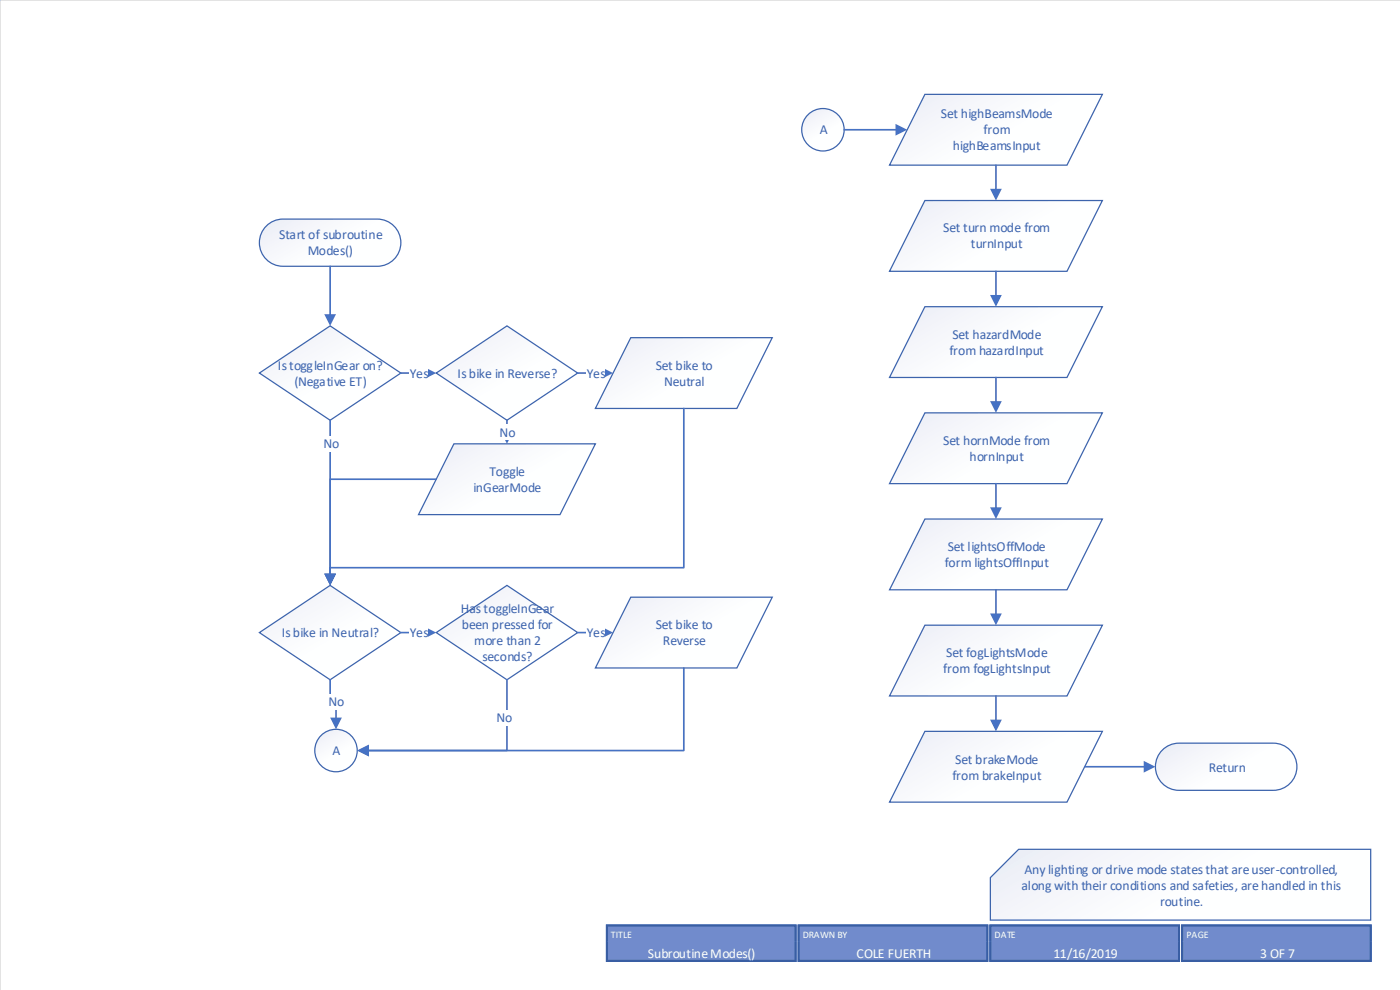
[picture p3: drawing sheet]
<svg xmlns="http://www.w3.org/2000/svg" width="297mm" height="210mm" viewBox="0 0 297 210" stroke-linecap="round" stroke-linejoin="round" font-family="sans-serif">
<path d="M296.9 0h-296.9v209.9" fill="none" stroke="#c8c8c8" stroke-width=".21"/>
<path d="M250.6 196.1h40.1v3.4h-40.1z" fill-rule="evenodd" fill="#718bcc"/>
<path d="M250.6 199.5v-3.3h40.1v3.3" fill="none" stroke="#395ea3" stroke-width=".44"/>
<path d="M250.6 199.5h40.1v4.2h-40.1z" fill-rule="evenodd" fill="#718bcc"/>
<path d="M250.6 199.5v4.2h40.1v-4.2" fill="none" stroke="#395ea3" stroke-width=".44"/>
<path d="M250.6 196.1h40.1v3.4h-40.1z" fill-rule="evenodd" fill="#718bcc"/>
<path d="M250.6 199.5v-3.3h40.1v3.3" fill="none" stroke="#395ea3" stroke-width=".44"/>
<path d="M250.6 199.5h40.1v4.2h-40.1z" fill-rule="evenodd" fill="#718bcc"/>
<path d="M250.6 199.5v4.2h40.1v-4.2" fill="none" stroke="#395ea3" stroke-width=".44"/>
<path d="M169.4 196.1h40v3.4h-40z" fill-rule="evenodd" fill="#718bcc"/>
<path d="M169.4 199.5v-3.3h39.9v3.3" fill="none" stroke="#395ea3" stroke-width=".44"/>
<path d="M169.4 199.5h40v4.2h-40z" fill-rule="evenodd" fill="#718bcc"/>
<path d="M169.4 199.5v4.2h39.9v-4.2" fill="none" stroke="#395ea3" stroke-width=".44"/>
<path d="M169.4 196.1h40v3.4h-40z" fill-rule="evenodd" fill="#718bcc"/>
<path d="M169.4 199.5v-3.3h39.9v3.3" fill="none" stroke="#395ea3" stroke-width=".44"/>
<path d="M169.4 199.5h40v4.2h-40z" fill-rule="evenodd" fill="#718bcc"/>
<path d="M169.4 199.5v4.2h39.9v-4.2" fill="none" stroke="#395ea3" stroke-width=".44"/>
<path d="M210 196.1h40v3.4h-40z" fill-rule="evenodd" fill="#718bcc"/>
<path d="M210 199.5v-3.3h40v3.3" fill="none" stroke="#395ea3" stroke-width=".44"/>
<path d="M210 199.5h40v4.2h-40z" fill-rule="evenodd" fill="#718bcc"/>
<path d="M210 199.5v4.2h40v-4.2" fill="none" stroke="#395ea3" stroke-width=".44"/>
<path d="M210 196.1h40v3.4h-40z" fill-rule="evenodd" fill="#718bcc"/>
<path d="M210 199.5v-3.3h40v3.3" fill="none" stroke="#395ea3" stroke-width=".44"/>
<path d="M210 199.5h40v4.2h-40z" fill-rule="evenodd" fill="#718bcc"/>
<path d="M210 199.5v4.2h40v-4.2" fill="none" stroke="#395ea3" stroke-width=".44"/>
<path d="M128.7 196.1h40v3.4h-40z" fill-rule="evenodd" fill="#718bcc"/>
<path d="M128.7 199.5v-3.3h40v3.3" fill="none" stroke="#395ea3" stroke-width=".44"/>
<path d="M128.7 199.5h40v4.2h-40z" fill-rule="evenodd" fill="#718bcc"/>
<path d="M128.7 199.5v4.2h40v-4.2" fill="none" stroke="#395ea3" stroke-width=".44"/>
<path d="M128.7 196.1h40v3.4h-40z" fill-rule="evenodd" fill="#718bcc"/>
<path d="M128.7 199.5v-3.3h40v3.3" fill="none" stroke="#395ea3" stroke-width=".44"/>
<path d="M128.7 199.5h40v4.2h-40z" fill-rule="evenodd" fill="#718bcc"/>
<path d="M128.7 199.5v4.2h40v-4.2" fill="none" stroke="#395ea3" stroke-width=".44"/>
<path d="M216 180h74.7v15h-80.7v-9z" fill-rule="evenodd" fill="#fff"/>
<path d="M216 180h74.7v15h-80.7v-9z" fill="none" stroke="#3d64ac" stroke-width=".26"/>
<path d="M56.8 47.6a5 5 0 0 1 3.2-1.2h20a5 5 0 0 1 5 5 5 5 0 0 1-5 5h-20a5 5 0 0 1-4.7-3.3 5 5 0 0 1 1.5-5.5z" fill-rule="evenodd" fill="#fff"/>
<path d="M56.8 47.6a5 5 0 0 1 3.2-1.2h20a5 5 0 0 1 5 5 5 5 0 0 1-5 5h-20a5 5 0 0 1-4.7-3.3 5 5 0 0 1 1.5-5.5z" fill="none" stroke="#3d64ac" stroke-width=".26"/>
<path d="M55 79.1l15-10 15 10-15 10z" fill-rule="evenodd" fill="#fff"/>
<path d="M55 79.1l15-10 15 10-15 10z" fill="none" stroke="#3d64ac" stroke-width=".26"/>
<path d="M55 134.1l15-10 15 10-15 10z" fill-rule="evenodd" fill="#fff"/>
<path d="M55 134.1l15-10 15 10-15 10z" fill="none" stroke="#3d64ac" stroke-width=".26"/>
<path d="M92.5 134.1l15-10 15 10-15 10z" fill-rule="evenodd" fill="#fff"/>
<path d="M92.5 134.1l15-10 15 10-15 10z" fill="none" stroke="#3d64ac" stroke-width=".26"/>
<path d="M133.7 126.6h30l-7.5 15h-30z" fill-rule="evenodd" fill="#fff"/>
<path d="M133.7 126.6h30l-7.5 15h-30z" fill="none" stroke="#3d64ac" stroke-width=".26"/>
<path d="M96.2 94.1h30l-7.5 15h-30z" fill-rule="evenodd" fill="#fff"/>
<path d="M96.2 94.1h30l-7.5 15h-30z" fill="none" stroke="#3d64ac" stroke-width=".26"/>
<path d="M92.5 79.1l15-10 15 10-15 10z" fill-rule="evenodd" fill="#fff"/>
<path d="M92.5 79.1l15-10 15 10-15 10z" fill="none" stroke="#3d64ac" stroke-width=".26"/>
<path d="M133.7 71.6h30l-7.5 15h-30z" fill-rule="evenodd" fill="#fff"/>
<path d="M133.7 71.6h30l-7.5 15h-30z" fill="none" stroke="#3d64ac" stroke-width=".26"/>
<path d="M70 56.4v10.5" fill="none" stroke="#4672c4" stroke-width=".35"/>
<path d="M68.8 66.6h2.4l-1.2 2.5z" fill="#4672c4"/>
<path d="M85 79.1h5.3" fill="none" stroke="#4672c4" stroke-width=".35"/>
<path d="M90 77.8l2.5 1.3-2.5 1.2z" fill="#4672c4"/>
<path d="M86.8 77.4h3.9v3.4h-3.9z" fill-rule="evenodd" fill="#fff"/>
<path d="M122.5 79.1h5.3" fill="none" stroke="#4672c4" stroke-width=".35"/>
<path d="M127.5 77.8l2.5 1.3-2.5 1.2z" fill="#4672c4"/>
<path d="M124.3 77.4h3.9v3.4h-3.9z" fill-rule="evenodd" fill="#fff"/>
<path d="M107.5 89.1v2.8" fill="none" stroke="#4672c4" stroke-width=".35"/>
<path d="M106.3 91.6h2.4l-1.2 2.5z" fill="#4672c4"/>
<path d="M105.8 89.9h3.4v3.4h-3.4z" fill-rule="evenodd" fill="#fff"/>
<path d="M92.5 101.6h-22.5v20.3" fill="none" stroke="#4672c4" stroke-width=".35"/>
<path d="M68.8 121.6h2.4l-1.2 2.5z" fill="#4672c4"/>
<path d="M145 86.6v33.7h-75v1.6" fill="none" stroke="#4672c4" stroke-width=".35"/>
<path d="M68.8 121.6h2.4l-1.2 2.5z" fill="#4672c4"/>
<path d="M85 134.1h5.3" fill="none" stroke="#4672c4" stroke-width=".35"/>
<path d="M90 132.8l2.5 1.3-2.5 1.2z" fill="#4672c4"/>
<path d="M86.8 132.4h3.9v3.4h-3.9z" fill-rule="evenodd" fill="#fff"/>
<path d="M122.5 134.1h5.3" fill="none" stroke="#4672c4" stroke-width=".35"/>
<path d="M127.5 132.8l2.5 1.3-2.5 1.2z" fill="#4672c4"/>
<g fill="#fff">
<path d="M124.3 132.4h3.9v3.4h-3.9z" fill-rule="evenodd"/>
<circle cx="71.2" cy="159.1" r="4.5"/>
</g>
<circle cx="71.2" cy="159.1" r="4.5" fill="none" stroke="#3d64ac" stroke-width=".26"/>
<circle cx="174.5" cy="27.5" r="4.5" fill="#fff"/>
<circle cx="174.5" cy="27.5" r="4.5" fill="none" stroke="#3d64ac" stroke-width=".26"/>
<path d="M70 144.1v3.7h1.3v4.6" fill="none" stroke="#4672c4" stroke-width=".35"/>
<path d="M70 152.1h2.5l-1.2 2.5z" fill="#4672c4"/>
<path d="M69.6 147h3.3v3.4h-3.3z" fill-rule="evenodd" fill="#fff"/>
<path d="M107.5 144.1v15h-29.6" fill="none" stroke="#4672c4" stroke-width=".35"/>
<path d="M75.7 159.1l2.5-1.3v2.5z" fill="#4672c4"/>
<path d="M105.2 150.4h3.3v3.4h-3.3z" fill-rule="evenodd" fill="#fff"/>
<path d="M145 141.6v17.5h-67.1" fill="none" stroke="#4672c4" stroke-width=".35"/>
<path d="M75.7 159.1l2.5-1.3v2.5z" fill="#4672c4"/>
<path d="M196.1 20h37.7l-7.5 15h-37.7z" fill-rule="evenodd" fill="#fff"/>
<path d="M196.1 20h37.7l-7.5 15h-37.7z" fill="none" stroke="#3d64ac" stroke-width=".26"/>
<path d="M196.1 42.5h37.7l-7.5 15h-37.7z" fill-rule="evenodd" fill="#fff"/>
<path d="M196.1 42.5h37.7l-7.5 15h-37.7z" fill="none" stroke="#3d64ac" stroke-width=".26"/>
<path d="M196.1 65h37.7l-7.5 15h-37.7z" fill-rule="evenodd" fill="#fff"/>
<path d="M196.1 65h37.7l-7.5 15h-37.7z" fill="none" stroke="#3d64ac" stroke-width=".26"/>
<path d="M196.1 87.5h37.7l-7.5 15h-37.7z" fill-rule="evenodd" fill="#fff"/>
<path d="M196.1 87.5h37.7l-7.5 15h-37.7z" fill="none" stroke="#3d64ac" stroke-width=".26"/>
<path d="M196.1 110h37.7l-7.5 15h-37.7z" fill-rule="evenodd" fill="#fff"/>
<path d="M196.1 110h37.7l-7.5 15h-37.7z" fill="none" stroke="#3d64ac" stroke-width=".26"/>
<path d="M246.2 159.3a5 5 0 0 1 3.8-1.8h20a5 5 0 0 1 5 5 5 5 0 0 1-5 5h-20a5 5 0 0 1-4.5-2.9 5 5 0 0 1 .7-5.3z" fill-rule="evenodd" fill="#fff"/>
<path d="M246.2 159.3a5 5 0 0 1 3.8-1.8h20a5 5 0 0 1 5 5 5 5 0 0 1-5 5h-20a5 5 0 0 1-4.5-2.9 5 5 0 0 1 .7-5.3z" fill="none" stroke="#3d64ac" stroke-width=".26"/>
<path d="M70 89.1v32.8" fill="none" stroke="#4672c4" stroke-width=".35"/>
<path d="M68.8 121.6h2.4l-1.2 2.5z" fill="#4672c4"/>
<path d="M68.5 92.4h3.4v3.4h-3.4z" fill-rule="evenodd" fill="#fff"/>
<path d="M179 27.5h11.2" fill="none" stroke="#4672c4" stroke-width=".35"/>
<path d="M189.9 26.3l2.5 1.2-2.5 1.2z" fill="#4672c4"/>
<path d="M211.2 35v5.3" fill="none" stroke="#4672c4" stroke-width=".35"/>
<path d="M209.9 40h2.5l-1.2 2.5z" fill="#4672c4"/>
<path d="M211.2 57.5v5.3" fill="none" stroke="#4672c4" stroke-width=".35"/>
<path d="M209.9 62.5h2.5l-1.2 2.5z" fill="#4672c4"/>
<path d="M211.2 80v5.3" fill="none" stroke="#4672c4" stroke-width=".35"/>
<path d="M209.9 85h2.5l-1.2 2.5z" fill="#4672c4"/>
<path d="M211.2 102.5v5.3" fill="none" stroke="#4672c4" stroke-width=".35"/>
<path d="M209.9 107.5h2.5l-1.2 2.5z" fill="#4672c4"/>
<path d="M196.1 132.5h37.7l-7.5 15h-37.7z" fill-rule="evenodd" fill="#fff"/>
<path d="M196.1 132.5h37.7l-7.5 15h-37.7z" fill="none" stroke="#3d64ac" stroke-width=".26"/>
<path d="M211.2 125v5.3" fill="none" stroke="#4672c4" stroke-width=".35"/>
<path d="M209.9 130h2.5l-1.2 2.5z" fill="#4672c4"/>
<path d="M196.1 155h37.7l-7.5 15h-37.7z" fill-rule="evenodd" fill="#fff"/>
<path d="M196.1 155h37.7l-7.5 15h-37.7z" fill="none" stroke="#3d64ac" stroke-width=".26"/>
<path d="M211.2 147.5v5.3" fill="none" stroke="#4672c4" stroke-width=".35"/>
<path d="M209.9 152.5h2.5l-1.2 2.5z" fill="#4672c4"/>
<path d="M230 162.5h12.8" fill="none" stroke="#4672c4" stroke-width=".35"/>
<path d="M242.5 161.3l2.5 1.2-2.5 1.2z" fill="#4672c4"/>
<g font-size="2.9" fill="#3d64ac">
<text x="173.8" y="28.4">A</text>
<text x="199.5" y="25">Set highBeamsMode</text>
<text x="208.6" y="28.4">from</text>
<text x="202" y="31.8">highBeamsInput</text>
<text x="59.2" y="50.7">Start of subroutine</text>
<text x="200" y="49.2">Set turn mode from</text>
<text x="205.9" y="52.6">turnInput</text>
<text x="65.3" y="54">Modes()</text>
<text x="201.9" y="71.7">Set hazardMode</text>
<text x="201.3" y="75.1">from hazardInput</text>
<text x="58.9" y="78.3">Is toggleInGear on?</text>
<text x="62.4" y="81.7">(Negative ET)</text>
<text x="86.9" y="80">Yes</text>
<text x="97" y="80">Is bike in Reverse?</text>
<text x="124.4" y="80">Yes</text>
<text x="139" y="78.3">Set bike to</text>
<text x="140.8" y="81.7">Neutral</text>
<text x="68.6" y="95">No</text>
<text x="105.9" y="92.5">No</text>
<text x="200" y="94.3">Set hornMode from</text>
<text x="103.8" y="100.8">Toggle</text>
<text x="205.6" y="97.7">hornInput</text>
<text x="100.4" y="104.2">inGearMode</text>
<text x="201" y="116.8">Set lightsOffMode</text>
<text x="200.3" y="120.2">form lightsOffInput</text>
<text x="97.7" y="130">Has toggleInGear</text>
<text x="59.7" y="135.1">Is bike in Neutral?</text>
<text x="86.9" y="135.1">Yes</text>
<text x="97.9" y="133.4">been pressed for</text>
<text x="100.5" y="136.8">more than 2</text>
<text x="124.4" y="135.1">Yes</text>
<text x="139" y="133.4">Set bike to</text>
<text x="140.6" y="136.8">Reverse</text>
<text x="102.3" y="140.2">seconds?</text>
<text x="200" y="142.7">from fogLightsInput</text>
<text x="200.6" y="139.3">Set fogLightsMode</text>
<text x="69.7" y="149.7">No</text>
<text x="105.3" y="153.1">No</text>
<text x="70.5" y="160.1">A</text>
<text x="202.6" y="161.9">Set brakeMode</text>
<text x="201.9" y="165.2">from brakeInput</text>
<text x="256.3" y="163.6">Return</text>
<text x="217.3" y="185.2">Any lighting or drive mode states that are user-controlled,</text>
<text x="216.6" y="188.6">along with their conditions and safeties, are handled in this</text>
<text x="246" y="192">routine.</text>
</g>
<g font-size="2.9" fill="#feffff">
<text x="137.4" y="203">Subroutine Modes()</text>
<text x="181.6" y="203">COLE FUERTH</text>
<text x="223.4" y="203">11/16/2019</text>
<text x="267.2" y="203">3 OF 7</text>
</g>
<g font-size="2.1" fill="#feffff">
<text x="129.5" y="198.8">TITLE</text>
<text x="170.2" y="198.8">DRAWN BY</text>
<text x="210.9" y="198.8">DATE</text>
<text x="251.6" y="198.8">PAGE</text>
</g>
</svg>
